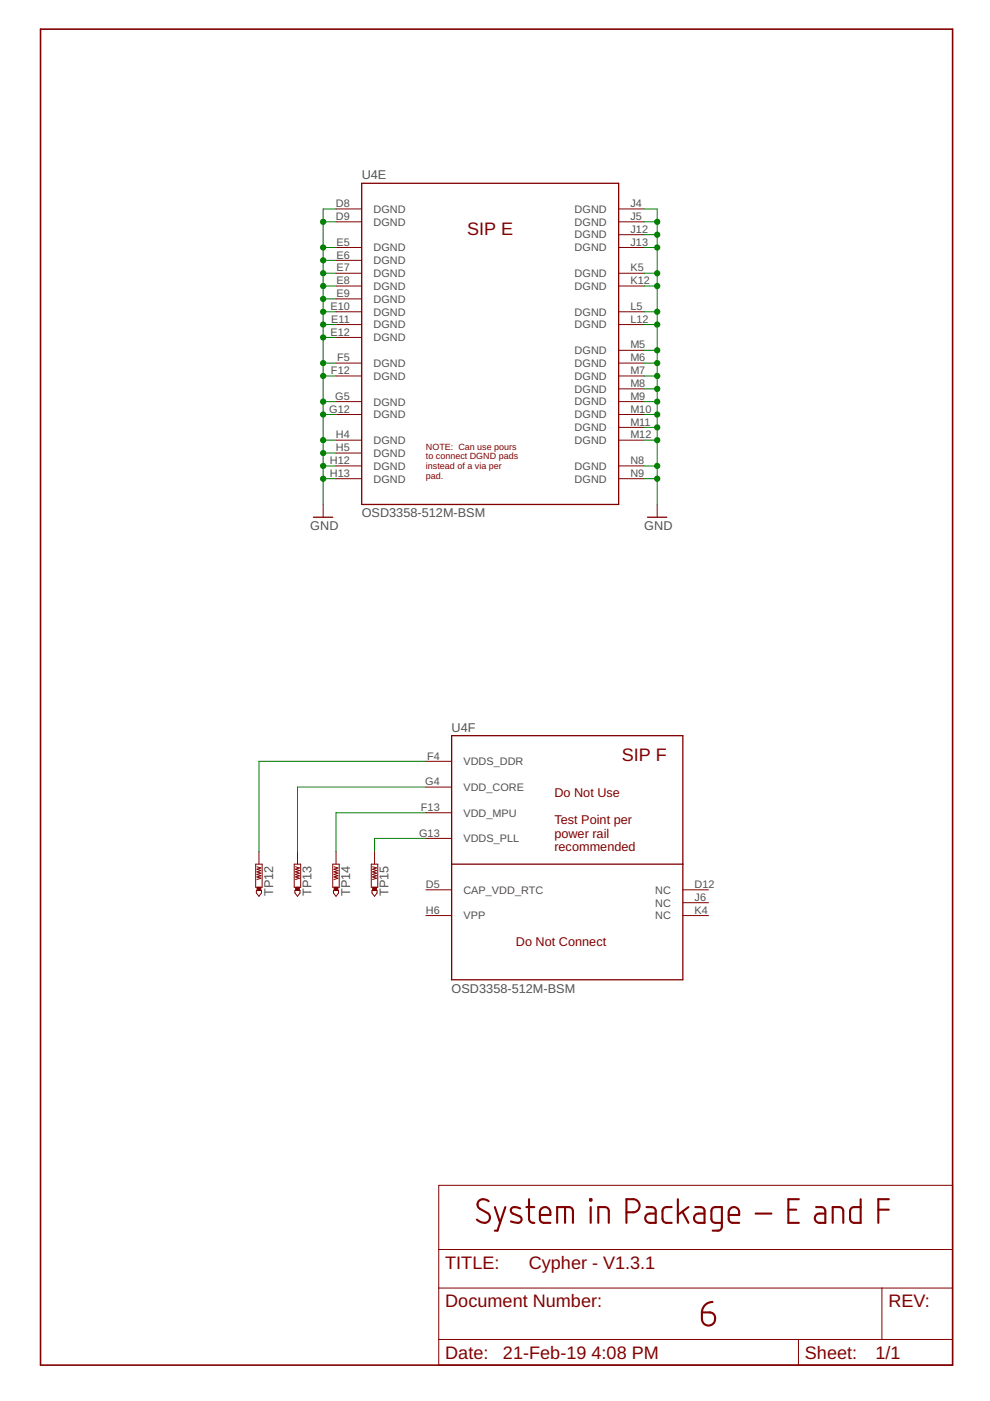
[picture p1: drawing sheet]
<svg xmlns="http://www.w3.org/2000/svg" width="210mm" height="297mm" viewBox="0 0 210 297" stroke-linecap="round" stroke-linejoin="round" font-family="sans-serif">
<g fill="none" stroke="#800000" stroke-width=".44">
<path d="M103.6 254.7a1.31 1.31 0 0 0-1.5-.4 1.31 1.31 0 0 0-.8 1.4l.3 .5 1.7 1a1.18 1.18 0 0 1 .4 1.6 1.18 1.18 0 0 1-1.7 .3l-.9-.5M104.9 255.9l1.1 3.4M107.1 255.9l-1.6 5h-.6M110.3 256.2l-.8-.3a.76 .76 0 0 0-1.1 .4 .76 .76 0 0 0 .4 1l1.4 .6a.73 .73 0 0 1 .4 .8 .73 .73 0 0 1-.7 .6l-1.6-.3M111.6 255.9h1.7M112.2 254.3v4.3l.4 .5 .7 .2M114.5 257.6h2.2a1.18 1.18 0 0 0-.5-1.5 1.18 1.18 0 0 0-1.6 .4l-.1 .5 .1 1.8 .5 .4 1.6 .1M118.1 259.3v-3.4h2.5l.6 .3 .3 .6v2.5M119.8 255.9v3.4M125.1 254.3h.3v.2h-.3zM125.2 255.9v3.4M126.9 259.3v-3.4h1.6l.5 .4 .1 3"/>
<path d="M132.8 257a2.62 2.62 0 0 0 2.3-.3 1.39 1.39 0 0 0 .4-1.5 1.39 1.39 0 0 0-1.3-.9h-1.4v5M137.1 255.9h1.3l.4 .3 .2 .3v2.8h-1.2a.98 .98 0 0 1-1-1 .98 .98 0 0 1 1-1h1.2M142.4 255.9l-1.5 .1-.4 .8v1.6l.2 .6 .6 .3h1.1M143.7 254.3v5M144.7 256.9l1.3 2.4M146 255.9l-2.3 1.7M147.4 255.9h1.4l.3 .3 .3 .3v2.8h-1.3a.98 .98 0 0 1-1-1 .98 .98 0 0 1 1-1h1.3M153.1 259.3l-1.7-.1-.5-.4v-2.3l.3-.5 1.9-.1-.1 4.4a.79 .79 0 0 1-.8 .6h-1.1M154.5 257.6h2.2a1.18 1.18 0 0 0-.5-1.5 1.18 1.18 0 0 0-1.6 .4l-.1 .5 .1 1.8 .5 .4 1.6 .1M160.2 257.3h3.4M167.2 256.5h1.6M169.4 254.3h-2.2v5h2.2"/>
<path d="M173 255.9h1.3l.4 .3 .2 .3 .1 2.8h-1.3a.98 .98 0 0 1-.9-1 .98 .98 0 0 1 .9-1h1.3M176.6 259.3v-3.4h1.6l.5 .4 .1 .5v2.5M182.5 254.3v5l-1.8-.2-.5-.7 .2-2.1 .5-.4h1.6M186.2 256.5h2.2M188.4 254.3h-2.2v5M148.8 278.3h1.7a1.41 1.41 0 0 1 1.1 1.5 1.41 1.41 0 0 1-1.4 1.2 1.41 1.41 0 0 1-1.4-1.3zM151.1 276a2.26 2.26 0 0 0-2.3 2.3"/>
</g>
<path d="M76.7 38.9h54.5v68.1h-54.5zM66.5 109.7h4M137.3 109.7h4.1M95.8 156h49v51.7h-49zM95.8 183.2h49" fill="none" stroke="#800000" stroke-width=".28"/>
<g fill="none" stroke="#800000" stroke-width=".21">
<path d="M71.2 44.3h5.5M71.2 47h5.5M71.2 52.5h5.5M71.2 55.2h5.5M71.2 57.9h5.5M131.2 44.3h5.4M131.2 47h5.4M131.2 52.5h5.4M131.2 57.9h5.4M131.2 49.8h5.4M71.2 60.6h5.5M71.2 63.4h5.5"/>
<path d="M71.2 66.1h5.5M71.2 68.8h5.5M71.2 71.5h5.5M71.2 77h5.5M71.2 79.7h5.5M131.2 60.6h5.4M131.2 66.1h5.4M131.2 68.8h5.4M131.2 77h5.4M131.2 79.7h5.4M131.2 74.3h5.4M71.2 85.2h5.5"/>
<path d="M71.2 87.9h5.5M71.2 93.3h5.5M71.2 96.1h5.5M71.2 98.8h5.5M131.2 85.2h5.4M131.2 87.9h5.4M131.2 93.3h5.4M131.2 98.8h5.4M131.2 82.4h5.4M131.2 90.6h5.4M68.5 107v2.7M71.2 101.5h5.5"/>
<path d="M131.2 101.5h5.4M139.3 107v2.7M90.3 161.4h5.5M90.3 166.9h5.5M90.3 172.3h5.5M90.3 177.8h5.5M54.2 183.2h1.4v4.9h-1.4zM54.4 188.8h1v.5l-.5 .7-.5-.7zM54.5 183.8l.8 .2-.8 .3 .8 .3-.8 .2 .8 .3-.8 .3 .8 .3-.8 .2 .8 .3-.8 .3M54.9 180.5v2.7M62.4 183.2h1.4v4.9h-1.4zM62.5 188.8h1.1v.5l-.5 .7-.6-.7z"/>
<path d="M62.7 183.8l.8 .2-.8 .3 .8 .3-.8 .2 .8 .3-.8 .3 .8 .3-.8 .2 .8 .3-.8 .3M63.1 180.5v2.7M70.5 183.2h1.4v4.9h-1.4zM70.7 188.8h1.1v.5l-.6 .7-.5-.7zM70.8 183.8l.8 .2-.8 .3 .8 .3-.8 .2 .8 .3-.8 .3 .8 .3-.8 .2 .8 .3-.8 .3M71.2 180.5v2.7M78.7 183.2h1.4v4.9h-1.4zM78.9 188.8h1v.5l-.5 .7-.5-.7zM79 183.8l.8 .2-.8 .3 .8 .3-.8 .2 .8 .3-.8 .3 .8 .3-.8 .2 .8 .3-.8 .3M79.4 180.5v2.7M90.3 188.7h5.5M90.3 194.1h5.5"/>
<path d="M144.8 188.7h5.4M144.8 194.1h5.4M144.8 191.4h5.4M93 251.3h109v38.1h-109zM93 273.1h109M93 264.9h109M187 273.1v10.9M93 284h109M169.3 284v5.4"/>
</g>
<path d="M8.6 6.2h193.4v283.2h-193.4z" fill="none" stroke="#800000" stroke-width=".34"/>
<g fill="#800000" stroke="#800000" stroke-width=".21">
<path d="M79 188.1h.8v.7h-.8z"/>
<path d="M70.8 188.1h.8v.7h-.8z"/>
<path d="M62.7 188.1h.8v.7h-.8z"/>
<path d="M54.5 188.1h.8v.7h-.8z"/>
</g>
<g fill="none" stroke="#008000" stroke-width=".21">
<path d="M68.5 47h2.7M68.5 52.5h2.7M68.5 57.9h2.7M68.5 55.2h2.7M71.2 44.3h-2.7v62.7M136.6 44.3h2.7v62.7M136.6 47h2.7M136.6 49.8h2.7M136.6 52.5h2.7M136.6 57.9h2.7M68.5 60.6h2.7M68.5 66.1h2.7"/>
<path d="M68.5 68.8h2.7M68.5 77h2.7M68.5 79.7h2.7M68.5 63.4h2.7M68.5 71.5h2.7M136.6 60.6h2.7M136.6 66.1h2.7M136.6 68.8h2.7M136.6 74.3h2.7M136.6 77h2.7M136.6 79.7h2.7M68.5 85.2h2.7"/>
<path d="M68.5 87.9h2.7M68.5 93.3h2.7M68.5 98.8h2.7M68.5 96.1h2.7M136.6 82.4h2.7M136.6 85.2h2.7M136.6 87.9h2.7M136.6 90.6h2.7M136.6 93.3h2.7M136.6 98.8h2.7M68.5 101.5h2.7M136.6 101.5h2.7"/>
<path d="M90.3 177.8h-10.9v2.7M90.3 172.3h-19.1v8.2M90.3 166.9h-27.2v13.6M90.3 161.4h-35.4v19.1"/>
</g>
<g fill="#008000" stroke="#008000" stroke-width=".21">
<circle cx="139.3" cy="47" r=".55"/>
<circle cx="139.3" cy="49.8" r=".55"/>
<circle cx="139.3" cy="52.5" r=".55"/>
<circle cx="139.3" cy="57.9" r=".55"/>
<circle cx="139.3" cy="60.6" r=".55"/>
<circle cx="139.3" cy="66.1" r=".55"/>
<circle cx="139.3" cy="68.8" r=".55"/>
<circle cx="139.3" cy="74.3" r=".55"/>
<circle cx="139.3" cy="77" r=".55"/>
<circle cx="139.3" cy="79.7" r=".55"/>
<circle cx="139.3" cy="82.4" r=".55"/>
<circle cx="139.3" cy="85.2" r=".55"/>
<circle cx="139.3" cy="87.9" r=".55"/>
<circle cx="139.3" cy="90.6" r=".55"/>
<circle cx="139.3" cy="93.3" r=".55"/>
<circle cx="139.3" cy="98.8" r=".55"/>
<circle cx="139.3" cy="101.5" r=".55"/>
<circle cx="68.5" cy="47" r=".55"/>
<circle cx="68.5" cy="52.5" r=".55"/>
<circle cx="68.5" cy="55.2" r=".55"/>
<circle cx="68.5" cy="57.9" r=".55"/>
<circle cx="68.5" cy="60.6" r=".55"/>
<circle cx="68.5" cy="63.4" r=".55"/>
<circle cx="68.5" cy="66.1" r=".55"/>
<circle cx="68.5" cy="68.8" r=".55"/>
<circle cx="68.5" cy="71.5" r=".55"/>
<circle cx="68.5" cy="77" r=".55"/>
<circle cx="68.5" cy="79.7" r=".55"/>
<circle cx="68.5" cy="85.2" r=".55"/>
<circle cx="68.5" cy="87.9" r=".55"/>
<circle cx="68.5" cy="93.3" r=".55"/>
<circle cx="68.5" cy="96.1" r=".55"/>
<circle cx="68.5" cy="98.8" r=".55"/>
<circle cx="68.5" cy="101.5" r=".55"/>
</g>
<g font-size="3.8" fill="#800000">
<text x="99.1" y="49.8">SIP E</text>
<text x="131.8" y="161.4">SIP F</text>
<text x="94.4" y="269">TITLE:</text>
<text x="112.1" y="269">Cypher - V1.3.1</text>
<text x="94.4" y="277.2">Document Number:</text>
<text x="188.4" y="277.2">REV:</text>
<text x="94.4" y="288.1">Date:</text>
<text x="106.6" y="288.1">21-Feb-19</text>
<text x="125.4" y="288.1">4:08 PM</text>
<text x="170.7" y="288.1">Sheet:</text>
<text x="185.6" y="288.1">1/1</text>
</g>
<g font-size="2.7" fill="#505050">
<text x="76.7" y="38">U4E</text>
<text x="65.8" y="112.4">GND</text>
<text x="76.7" y="109.7">OSD3358-512M-BSM</text>
<text x="136.6" y="112.4">GND</text>
<text x="95.8" y="155.2">U4F</text>
<text x="57.9" y="190" transform="rotate(-90 57.9 190)">TP12</text>
<text x="66.1" y="190" transform="rotate(-90 66.1 190)">TP13</text>
<text x="74.2" y="190" transform="rotate(-90 74.2 190)">TP14</text>
<text x="82.4" y="190" transform="rotate(-90 82.4 190)">TP15</text>
<text x="95.8" y="210.5">OSD3358-512M-BSM</text>
</g>
<g font-size="2.7" fill="#800000">
<text x="117.5" y="169.1">Do Not Use</text>
<text x="117.5" y="174.8">Test Point per</text>
<text x="117.5" y="177.6">power rail</text>
<text x="117.5" y="180.5">recommended</text>
<text x="109.4" y="200.5">Do Not Connect</text>
</g>
<g font-size="2.3" fill="#505050">
<text x="71.2" y="43.9">D8</text>
<text x="71.2" y="46.6">D9</text>
<text x="79.2" y="45.1">DGND</text>
<text x="79.2" y="47.8">DGND</text>
<text x="121.8" y="45.1">DGND</text>
<text x="121.8" y="47.8">DGND</text>
<text x="133.7" y="43.9">J4</text>
<text x="133.7" y="46.6">J5</text>
<text x="71.3" y="52.1">E5</text>
<text x="79.2" y="53.3">DGND</text>
<text x="121.8" y="50.6">DGND</text>
<text x="121.8" y="53.3">DGND</text>
<text x="133.7" y="49.4">J12</text>
<text x="133.7" y="52.1">J13</text>
<text x="71.3" y="54.8">E6</text>
<text x="71.3" y="57.5">E7</text>
<text x="79.2" y="56">DGND</text>
<text x="79.2" y="58.7">DGND</text>
<text x="121.8" y="58.7">DGND</text>
<text x="133.7" y="57.5">K5</text>
<text x="70.1" y="65.7">E10</text>
<text x="71.3" y="60.3">E8</text>
<text x="71.3" y="63">E9</text>
<text x="79.2" y="61.5">DGND</text>
<text x="79.2" y="64.2">DGND</text>
<text x="121.8" y="61.5">DGND</text>
<text x="133.7" y="60.3">K12</text>
<text x="133.7" y="65.7">L5</text>
<text x="70.1" y="71.2">E12</text>
<text x="70.2" y="68.4">E11</text>
<text x="79.2" y="66.9">DGND</text>
<text x="79.2" y="69.6">DGND</text>
<text x="121.8" y="66.9">DGND</text>
<text x="121.8" y="69.6">DGND</text>
<text x="133.7" y="68.4">L12</text>
<text x="71.5" y="76.6">F5</text>
<text x="79.2" y="72.4">DGND</text>
<text x="79.2" y="77.8">DGND</text>
<text x="121.8" y="75.1">DGND</text>
<text x="121.8" y="77.8">DGND</text>
<text x="133.7" y="73.9">M5</text>
<text x="133.7" y="76.6">M6</text>
<text x="70.2" y="79.3">F12</text>
<text x="79.2" y="80.5">DGND</text>
<text x="121.8" y="80.5">DGND</text>
<text x="121.8" y="83.2">DGND</text>
<text x="133.7" y="79.3">M7</text>
<text x="133.7" y="82.1">M8</text>
<text x="69.8" y="87.5">G12</text>
<text x="71.1" y="84.8">G5</text>
<text x="79.2" y="86">DGND</text>
<text x="79.2" y="88.7">DGND</text>
<text x="121.8" y="86">DGND</text>
<text x="121.8" y="88.7">DGND</text>
<text x="133.7" y="84.8">M9</text>
<text x="133.7" y="87.5">M10</text>
<text x="71.2" y="93">H4</text>
<text x="71.2" y="95.7">H5</text>
<text x="79.2" y="94.1">DGND</text>
<text x="121.8" y="91.4">DGND</text>
<text x="121.8" y="94.1">DGND</text>
<text x="133.7" y="90.2">M11</text>
<text x="133.7" y="93">M12</text>
<text x="69.9" y="98.4">H12</text>
<text x="69.9" y="101.1">H13</text>
<text x="79.2" y="96.9">DGND</text>
<text x="79.2" y="99.6">DGND</text>
<text x="121.8" y="99.6">DGND</text>
<text x="133.7" y="98.4">N8</text>
<text x="133.7" y="101.1">N9</text>
<text x="79.2" y="102.3">DGND</text>
<text x="121.8" y="102.3">DGND</text>
<text x="90.5" y="161">F4</text>
<text x="90.2" y="166.5">G4</text>
<text x="98.3" y="162.2">VDDS_DDR</text>
<text x="98.3" y="167.7">VDD_CORE</text>
<text x="89.2" y="171.9">F13</text>
<text x="98.3" y="173.1">VDD_MPU</text>
<text x="88.9" y="177.4">G13</text>
<text x="98.3" y="178.6">VDDS_PLL</text>
<text x="90.3" y="188.3">D5</text>
<text x="98.3" y="189.5">CAP_VDD_RTC</text>
<text x="138.9" y="189.5">NC</text>
<text x="147.3" y="188.3">D12</text>
<text x="147.3" y="191">J6</text>
<text x="90.3" y="193.7">H6</text>
<text x="98.3" y="194.9">VPP</text>
<text x="138.9" y="192.2">NC</text>
<text x="138.9" y="194.9">NC</text>
<text x="147.3" y="193.7">K4</text>
</g>
<g font-size="1.9" fill="#800000">
<text x="90.3" y="95.3">NOTE: Can use pours</text>
<text x="90.3" y="97.4">to connect DGND pads</text>
<text x="90.3" y="99.4">instead of a via per</text>
<text x="90.3" y="101.5">pad.</text>
</g>
</svg>
